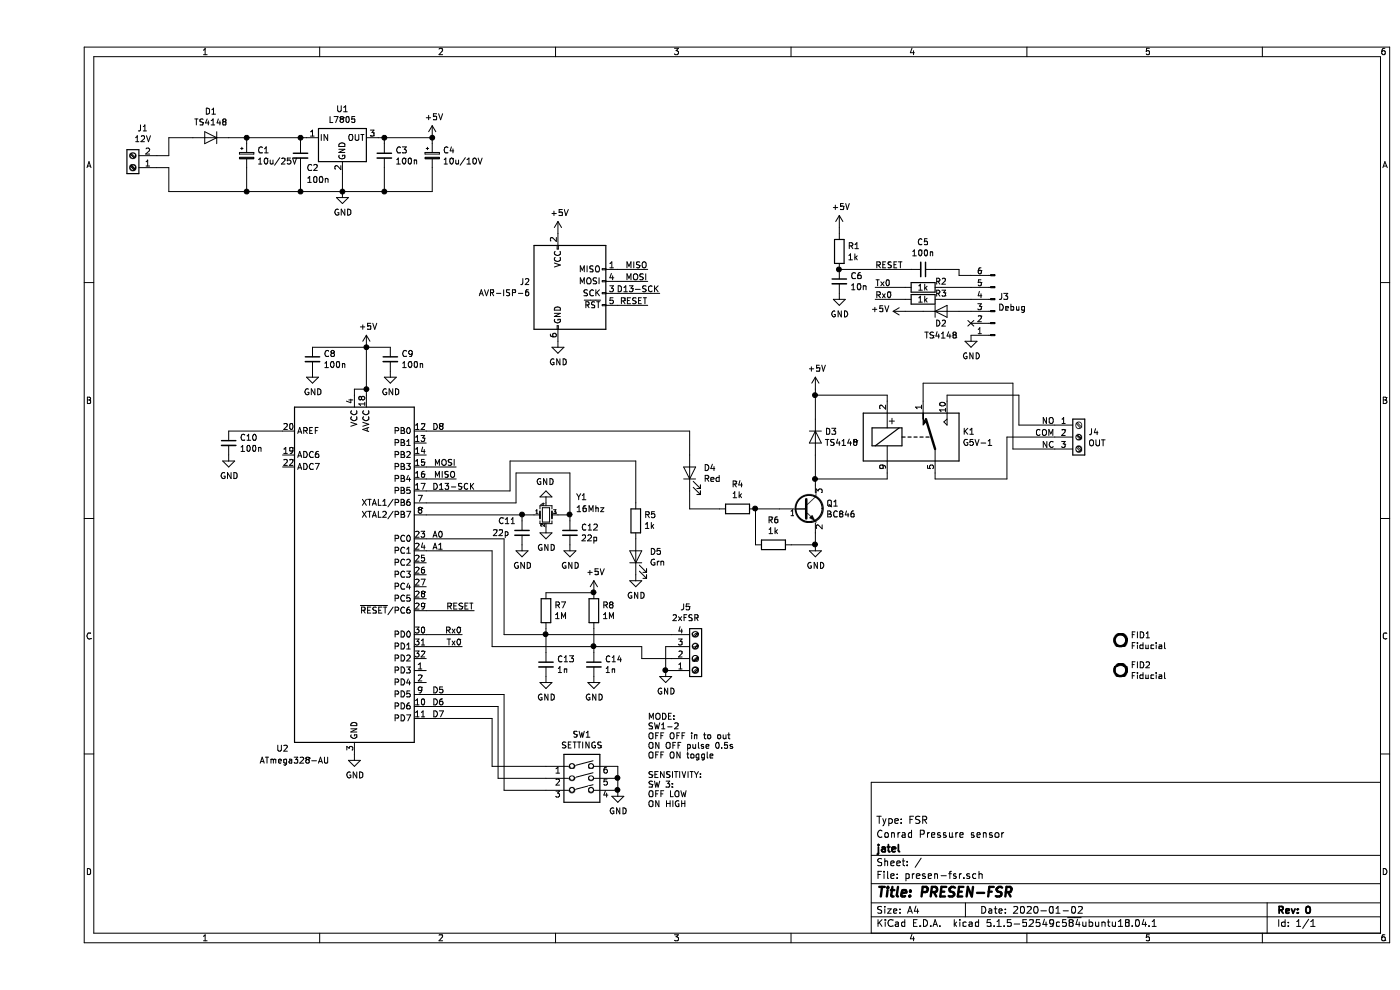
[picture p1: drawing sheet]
EESchema Schematic File Version 4
EELAYER 30 0
EELAYER END
$Descr A4 11693 8268
encoding utf-8
Sheet 1 1
Title "PRESEN-FSR"
Date "2020-01-02"
Rev "0"
Comp "jatel"
Comment1 "Conrad Pressure sensor"
Comment2 "Type: FSR"
Comment3 ""
Comment4 ""
$EndDescr
$Comp
L MCU_Microchip_ATmega:ATmega328-AU U2
U 1 1
P 2650 4800
F 0 "U2" H 2050 3350 50  0000 C CNN
F 1 "ATmega328-AU" H 2150 3250 50  0000 C CNN
F 2 "Package_QFP:TQFP-32_7x7mm_P0.8mm" H 2650 4800 50  0001 C CIN
F 3 "http://ww1.microchip.com/downloads/en/DeviceDoc/ATmega328_P%20AVR%20MCU%20with%20picoPower%20Technology%20Data%20Sheet%2040001984A.pdf" H 2650 4800 50  0001 C CNN
	1    2650 4800
	1    0    0    -1  
$EndComp
$Comp
L Regulator_Linear:L7805 U1
U 1 1
P 2550 1150
F 0 "U1" H 2550 1392 50  0000 C CNN
F 1 "L7805" H 2550 1301 50  0000 C CNN
F 2 "Package_TO_SOT_SMD:TO-252-2" H 2575 1000 50  0001 L CIN
F 3 "http://www.st.com/content/ccc/resource/technical/document/datasheet/41/4f/b3/b0/12/d4/47/88/CD00000444.pdf/files/CD00000444.pdf/jcr:content/translations/en.CD00000444.pdf" H 2550 1100 50  0001 C CNN
F 4 "L78M05ACDT-TR" H 2550 1150 50  0001 C CNN "Mfr. NO"
F 5 "TME" H 2550 1150 50  0001 C CNN "Supplier"
F 6 "https://www.tme.eu/sk/details/l78m05acdt/stabilizatory-napatia-neregulovane/stmicroelectronics/l78m05acdt-tr/" H 2550 1150 50  0001 C CNN "Link"
	1    2550 1150
	1    0    0    -1  
$EndComp
$Comp
L Device:CP_Small C1
U 1 1
P 1750 1300
F 0 "C1" H 1838 1346 50  0000 L CNN
F 1 "10u/25V" H 1838 1255 50  0000 L CNN
F 2 "Capacitor_Tantalum_SMD:CP_EIA-6032-20_AVX-F_Pad2.25x2.35mm_HandSolder" H 1750 1300 50  0001 C CNN
F 3 "https://www.tme.eu/Document/a5d90d85079967994fb49c0e8f8ad6e9/293d.pdf" H 1750 1300 50  0001 C CNN
F 4 "293D106X9025C2TE3" H 1750 1300 50  0001 C CNN "Mfr. NO"
F 5 "TME" H 1750 1300 50  0001 C CNN "Supplier"
F 6 "https://www.tme.eu/sk/details/293d106x9025c2te3/tantalove-kondenzatory-smd/vishay/" H 1750 1300 50  0001 C CNN "Link"
	1    1750 1300
	1    0    0    -1  
$EndComp
$Comp
L Device:CP_Small C4
U 1 1
P 3300 1300
F 0 "C4" H 3388 1346 50  0000 L CNN
F 1 "10u/10V" H 3388 1255 50  0000 L CNN
F 2 "Capacitor_Tantalum_SMD:CP_EIA-3216-12_Kemet-S_Pad1.58x1.35mm_HandSolder" H 3300 1300 50  0001 C CNN
F 3 "~" H 3300 1300 50  0001 C CNN
F 4 "T491A106M010AT" H 3300 1300 50  0001 C CNN "Mfr. NO"
F 5 "TME" H 3300 1300 50  0001 C CNN "Supplier"
F 6 "https://www.tme.eu/sk/details/t491a106m010at/tantalove-kondenzatory-smd/kemet/" H 3300 1300 50  0001 C CNN "Link"
	1    3300 1300
	1    0    0    -1  
$EndComp
$Comp
L Device:C_Small C3
U 1 1
P 2900 1300
F 0 "C3" H 2992 1346 50  0000 L CNN
F 1 "100n" H 2992 1255 50  0000 L CNN
F 2 "Capacitor_SMD:C_0805_2012Metric_Pad1.15x1.40mm_HandSolder" H 2900 1300 50  0001 C CNN
F 3 "~" H 2900 1300 50  0001 C CNN
	1    2900 1300
	1    0    0    -1  
$EndComp
$Comp
L Device:C_Small C2
U 1 1
P 2200 1300
F 0 "C2" H 2250 1200 50  0000 L CNN
F 1 "100n" H 2250 1100 50  0000 L CNN
F 2 "Capacitor_SMD:C_0805_2012Metric_Pad1.15x1.40mm_HandSolder" H 2200 1300 50  0001 C CNN
F 3 "~" H 2200 1300 50  0001 C CNN
	1    2200 1300
	1    0    0    -1  
$EndComp
$Comp
L Device:C_Small C10
U 1 1
P 1600 3700
F 0 "C10" H 1692 3746 50  0000 L CNN
F 1 "100n" H 1692 3655 50  0000 L CNN
F 2 "Capacitor_SMD:C_0805_2012Metric_Pad1.15x1.40mm_HandSolder" H 1600 3700 50  0001 C CNN
F 3 "~" H 1600 3700 50  0001 C CNN
	1    1600 3700
	1    0    0    -1  
$EndComp
$Comp
L Device:C_Small C9
U 1 1
P 2950 3000
F 0 "C9" H 3042 3046 50  0000 L CNN
F 1 "100n" H 3042 2955 50  0000 L CNN
F 2 "Capacitor_SMD:C_0805_2012Metric_Pad1.15x1.40mm_HandSolder" H 2950 3000 50  0001 C CNN
F 3 "~" H 2950 3000 50  0001 C CNN
	1    2950 3000
	1    0    0    -1  
$EndComp
$Comp
L Device:C_Small C8
U 1 1
P 2300 3000
F 0 "C8" H 2392 3046 50  0000 L CNN
F 1 "100n" H 2392 2955 50  0000 L CNN
F 2 "Capacitor_SMD:C_0805_2012Metric_Pad1.15x1.40mm_HandSolder" H 2300 3000 50  0001 C CNN
F 3 "~" H 2300 3000 50  0001 C CNN
	1    2300 3000
	1    0    0    -1  
$EndComp
$Comp
L Device:R R7
U 1 1
P 4250 5100
F 0 "R7" H 4320 5146 50  0000 L CNN
F 1 "1M" H 4320 5055 50  0000 L CNN
F 2 "Resistor_SMD:R_0805_2012Metric_Pad1.15x1.40mm_HandSolder" V 4180 5100 50  0001 C CNN
F 3 "~" H 4250 5100 50  0001 C CNN
	1    4250 5100
	1    0    0    -1  
$EndComp
$Comp
L Device:R R8
U 1 1
P 4650 5100
F 0 "R8" H 4720 5146 50  0000 L CNN
F 1 "1M" H 4720 5055 50  0000 L CNN
F 2 "Resistor_SMD:R_0805_2012Metric_Pad1.15x1.40mm_HandSolder" V 4580 5100 50  0001 C CNN
F 3 "~" H 4650 5100 50  0001 C CNN
	1    4650 5100
	1    0    0    -1  
$EndComp
$Comp
L Device:C_Small C13
U 1 1
P 4250 5550
F 0 "C13" H 4342 5596 50  0000 L CNN
F 1 "1n" H 4342 5505 50  0000 L CNN
F 2 "Capacitor_SMD:C_0805_2012Metric_Pad1.15x1.40mm_HandSolder" H 4250 5550 50  0001 C CNN
F 3 "~" H 4250 5550 50  0001 C CNN
	1    4250 5550
	1    0    0    -1  
$EndComp
$Comp
L Device:C_Small C14
U 1 1
P 4650 5550
F 0 "C14" H 4742 5596 50  0000 L CNN
F 1 "1n" H 4742 5505 50  0000 L CNN
F 2 "Capacitor_SMD:C_0805_2012Metric_Pad1.15x1.40mm_HandSolder" H 4650 5550 50  0001 C CNN
F 3 "~" H 4650 5550 50  0001 C CNN
	1    4650 5550
	1    0    0    -1  
$EndComp
$Comp
L Relay:G5V-1 K1
U 1 1
P 7300 3650
F 0 "K1" H 7730 3696 50  0000 L CNN
F 1 "G5V-1" H 7730 3605 50  0000 L CNN
F 2 "Relay_THT:Relay_SPDT_Omron_G5V-1" H 8430 3620 50  0001 C CNN
F 3 "http://omronfs.omron.com/en_US/ecb/products/pdf/en-g5v_1.pdf" H 7300 3650 50  0001 C CNN
	1    7300 3650
	1    0    0    -1  
$EndComp
$Comp
L Transistor_BJT:BC846 Q1
U 1 1
P 6400 4250
F 0 "Q1" H 6591 4296 50  0000 L CNN
F 1 "BC846" H 6591 4205 50  0000 L CNN
F 2 "Package_TO_SOT_SMD:SOT-23" H 6600 4175 50  0001 L CIN
F 3 "https://assets.nexperia.com/documents/data-sheet/BC846_SER.pdf" H 6400 4250 50  0001 L CNN
	1    6400 4250
	1    0    0    -1  
$EndComp
$Comp
L Device:R R4
U 1 1
P 5850 4250
F 0 "R4" V 5643 4250 50  0000 C CNN
F 1 "1k" V 5734 4250 50  0000 C CNN
F 2 "Resistor_SMD:R_0805_2012Metric_Pad1.15x1.40mm_HandSolder" V 5780 4250 50  0001 C CNN
F 3 "~" H 5850 4250 50  0001 C CNN
	1    5850 4250
	0    1    1    0   
$EndComp
$Comp
L Device:R R6
U 1 1
P 6150 4550
F 0 "R6" V 5943 4550 50  0000 C CNN
F 1 "1k" V 6034 4550 50  0000 C CNN
F 2 "Resistor_SMD:R_0805_2012Metric_Pad1.15x1.40mm_HandSolder" V 6080 4550 50  0001 C CNN
F 3 "~" H 6150 4550 50  0001 C CNN
	1    6150 4550
	0    1    1    0   
$EndComp
$Comp
L jt_semi:TS4148 D3
U 1 1
P 6500 3650
F 0 "D3" V 6454 3729 50  0000 L CNN
F 1 "TS4148" V 6545 3729 50  0000 L CNN
F 2 "Diode_SMD:D_0805_2012Metric" H 6500 3500 50  0001 C CNN
F 3 "" H 6500 3500 50  0001 C CNN
	1    6500 3650
	0    1    1    0   
$EndComp
$Comp
L Connector:Screw_Terminal_01x02 J1
U 1 1
P 800 1400
F 0 "J1" H 718 1075 50  0000 C CNN
F 1 "12V" H 718 1166 50  0000 C CNN
F 2 "TerminalBlock_Phoenix:TerminalBlock_Phoenix_MKDS-1,5-2-5.08_1x02_P5.08mm_Horizontal" H 800 1400 50  0001 C CNN
F 3 "~" H 800 1400 50  0001 C CNN
	1    800  1400
	-1   0    0    1   
$EndComp
$Comp
L Connector:Screw_Terminal_01x04 J5
U 1 1
P 5500 5500
F 0 "J5" H 5418 5075 50  0000 C CNN
F 1 "2xFSR" H 5418 5166 50  0000 C CNN
F 2 "TerminalBlock_Phoenix:TerminalBlock_Phoenix_MKDS-1,5-4-5.08_1x04_P5.08mm_Horizontal" H 5500 5500 50  0001 C CNN
F 3 "~" H 5500 5500 50  0001 C CNN
	1    5500 5500
	1    0    0    1   
$EndComp
$Comp
L Device:R R1
U 1 1
P 6700 2100
F 0 "R1" H 6770 2146 50  0000 L CNN
F 1 "1k" H 6770 2055 50  0000 L CNN
F 2 "Resistor_SMD:R_0805_2012Metric_Pad1.15x1.40mm_HandSolder" V 6630 2100 50  0001 C CNN
F 3 "~" H 6700 2100 50  0001 C CNN
	1    6700 2100
	1    0    0    -1  
$EndComp
$Comp
L Device:C_Small C11
U 1 1
P 4050 4450
F 0 "C11" H 3850 4550 50  0000 L CNN
F 1 "22p" H 3800 4450 50  0000 L CNN
F 2 "Capacitor_SMD:C_0805_2012Metric_Pad1.15x1.40mm_HandSolder" H 4050 4450 50  0001 C CNN
F 3 "~" H 4050 4450 50  0001 C CNN
	1    4050 4450
	1    0    0    -1  
$EndComp
$Comp
L Device:C_Small C12
U 1 1
P 4450 4450
F 0 "C12" H 4542 4496 50  0000 L CNN
F 1 "22p" H 4542 4405 50  0000 L CNN
F 2 "Capacitor_SMD:C_0805_2012Metric_Pad1.15x1.40mm_HandSolder" H 4450 4450 50  0001 C CNN
F 3 "~" H 4450 4450 50  0001 C CNN
	1    4450 4450
	1    0    0    -1  
$EndComp
$Comp
L Connector:Conn_01x06_Male J3
U 1 1
P 8000 2600
F 0 "J3" H 7972 2482 50  0000 R CNN
F 1 "Debug" H 7972 2573 50  0000 R CNN
F 2 "Connector_PinHeader_2.54mm:PinHeader_1x06_P2.54mm_Vertical" H 8000 2600 50  0001 C CNN
F 3 "~" H 8000 2600 50  0001 C CNN
	1    8000 2600
	-1   0    0    1   
$EndComp
$Comp
L Device:R R2
U 1 1
P 7400 2400
F 0 "R2" V 7350 2550 50  0000 C CNN
F 1 "1k" V 7400 2400 50  0000 C CNN
F 2 "Resistor_SMD:R_0805_2012Metric_Pad1.15x1.40mm_HandSolder" V 7330 2400 50  0001 C CNN
F 3 "~" H 7400 2400 50  0001 C CNN
	1    7400 2400
	0    1    1    0   
$EndComp
$Comp
L Device:R R3
U 1 1
P 7400 2500
F 0 "R3" V 7350 2650 50  0000 C CNN
F 1 "1k" V 7400 2500 50  0000 C CNN
F 2 "Resistor_SMD:R_0805_2012Metric_Pad1.15x1.40mm_HandSolder" V 7330 2500 50  0001 C CNN
F 3 "~" H 7400 2500 50  0001 C CNN
	1    7400 2500
	0    1    1    0   
$EndComp
Wire Wire Line
	3250 5300 3550 5300
Text Label 3550 5300 2    50   ~ 0
Rx0
Wire Wire Line
	3250 5400 3550 5400
Text Label 3550 5400 2    50   ~ 0
Tx0
Wire Wire Line
	2750 3300 2750 3250
Wire Wire Line
	2750 2900 2950 2900
Wire Wire Line
	2650 3300 2650 3250
Wire Wire Line
	2650 3250 2750 3250
Connection ~ 2750 3250
Wire Wire Line
	2750 3250 2750 2900
Wire Wire Line
	2750 2900 2300 2900
Connection ~ 2750 2900
Wire Wire Line
	2050 3600 1600 3600
$Comp
L power:GND #PWR010
U 1 1
P 2300 3100
F 0 "#PWR010" H 2300 2850 50  0001 C CNN
F 1 "GND" H 2305 2927 50  0000 C CNN
F 2 "" H 2300 3100 50  0001 C CNN
F 3 "" H 2300 3100 50  0001 C CNN
	1    2300 3100
	1    0    0    -1  
$EndComp
$Comp
L power:GND #PWR011
U 1 1
P 2950 3100
F 0 "#PWR011" H 2950 2850 50  0001 C CNN
F 1 "GND" H 2955 2927 50  0000 C CNN
F 2 "" H 2950 3100 50  0001 C CNN
F 3 "" H 2950 3100 50  0001 C CNN
	1    2950 3100
	1    0    0    -1  
$EndComp
$Comp
L power:GND #PWR013
U 1 1
P 1600 3800
F 0 "#PWR013" H 1600 3550 50  0001 C CNN
F 1 "GND" H 1605 3627 50  0000 C CNN
F 2 "" H 1600 3800 50  0001 C CNN
F 3 "" H 1600 3800 50  0001 C CNN
	1    1600 3800
	1    0    0    -1  
$EndComp
$Comp
L power:GND #PWR022
U 1 1
P 2650 6300
F 0 "#PWR022" H 2650 6050 50  0001 C CNN
F 1 "GND" H 2655 6127 50  0000 C CNN
F 2 "" H 2650 6300 50  0001 C CNN
F 3 "" H 2650 6300 50  0001 C CNN
	1    2650 6300
	1    0    0    -1  
$EndComp
Connection ~ 6700 2250
$Comp
L power:GND #PWR020
U 1 1
P 4250 5650
F 0 "#PWR020" H 4250 5400 50  0001 C CNN
F 1 "GND" H 4255 5477 50  0000 C CNN
F 2 "" H 4250 5650 50  0001 C CNN
F 3 "" H 4250 5650 50  0001 C CNN
	1    4250 5650
	1    0    0    -1  
$EndComp
$Comp
L power:GND #PWR021
U 1 1
P 4650 5650
F 0 "#PWR021" H 4650 5400 50  0001 C CNN
F 1 "GND" H 4655 5477 50  0000 C CNN
F 2 "" H 4650 5650 50  0001 C CNN
F 3 "" H 4650 5650 50  0001 C CNN
	1    4650 5650
	1    0    0    -1  
$EndComp
$Comp
L power:GND #PWR014
U 1 1
P 4050 4550
F 0 "#PWR014" H 4050 4300 50  0001 C CNN
F 1 "GND" H 4055 4377 50  0000 C CNN
F 2 "" H 4050 4550 50  0001 C CNN
F 3 "" H 4050 4550 50  0001 C CNN
	1    4050 4550
	1    0    0    -1  
$EndComp
$Comp
L power:GND #PWR015
U 1 1
P 4450 4550
F 0 "#PWR015" H 4450 4300 50  0001 C CNN
F 1 "GND" H 4455 4377 50  0000 C CNN
F 2 "" H 4450 4550 50  0001 C CNN
F 3 "" H 4450 4550 50  0001 C CNN
	1    4450 4550
	1    0    0    -1  
$EndComp
$Comp
L power:+5V #PWR09
U 1 1
P 2750 2900
F 0 "#PWR09" H 2750 2750 50  0001 C CNN
F 1 "+5V" H 2765 3073 50  0000 C CNN
F 2 "" H 2750 2900 50  0001 C CNN
F 3 "" H 2750 2900 50  0001 C CNN
	1    2750 2900
	1    0    0    -1  
$EndComp
$Comp
L power:+5V #PWR012
U 1 1
P 6500 3250
F 0 "#PWR012" H 6500 3100 50  0001 C CNN
F 1 "+5V" H 6515 3423 50  0000 C CNN
F 2 "" H 6500 3250 50  0001 C CNN
F 3 "" H 6500 3250 50  0001 C CNN
	1    6500 3250
	1    0    0    -1  
$EndComp
$Comp
L power:+5V #PWR018
U 1 1
P 4650 4950
F 0 "#PWR018" H 4650 4800 50  0001 C CNN
F 1 "+5V" H 4665 5123 50  0000 C CNN
F 2 "" H 4650 4950 50  0001 C CNN
F 3 "" H 4650 4950 50  0001 C CNN
	1    4650 4950
	1    0    0    -1  
$EndComp
$Comp
L power:+5V #PWR03
U 1 1
P 6700 1900
F 0 "#PWR03" H 6700 1750 50  0001 C CNN
F 1 "+5V" H 6715 2073 50  0000 C CNN
F 2 "" H 6700 1900 50  0001 C CNN
F 3 "" H 6700 1900 50  0001 C CNN
	1    6700 1900
	1    0    0    -1  
$EndComp
Wire Wire Line
	6700 1950 6700 1900
Wire Wire Line
	4250 4950 4650 4950
Connection ~ 4650 4950
Wire Wire Line
	4250 5250 4250 5300
Wire Wire Line
	4650 5250 4650 5400
Wire Wire Line
	2250 1150 2200 1150
Wire Wire Line
	3300 1400 3300 1600
Wire Wire Line
	3300 1600 2900 1600
Wire Wire Line
	1750 1400 1750 1600
Wire Wire Line
	1750 1200 1750 1150
Connection ~ 1750 1150
Wire Wire Line
	2200 1200 2200 1150
Connection ~ 2200 1150
Wire Wire Line
	2200 1150 1750 1150
Wire Wire Line
	2200 1400 2200 1600
Connection ~ 2200 1600
Wire Wire Line
	2200 1600 1750 1600
Wire Wire Line
	2550 1450 2550 1600
Connection ~ 2550 1600
Wire Wire Line
	2550 1600 2200 1600
Wire Wire Line
	2900 1400 2900 1600
Connection ~ 2900 1600
Wire Wire Line
	2900 1600 2550 1600
Wire Wire Line
	2850 1150 2900 1150
Wire Wire Line
	3300 1150 3300 1200
Wire Wire Line
	2900 1200 2900 1150
Connection ~ 2900 1150
Wire Wire Line
	2900 1150 3300 1150
$Comp
L power:GND #PWR02
U 1 1
P 2550 1600
F 0 "#PWR02" H 2550 1350 50  0001 C CNN
F 1 "GND" H 2555 1427 50  0000 C CNN
F 2 "" H 2550 1600 50  0001 C CNN
F 3 "" H 2550 1600 50  0001 C CNN
	1    2550 1600
	1    0    0    -1  
$EndComp
$Comp
L power:+5V #PWR01
U 1 1
P 3300 1150
F 0 "#PWR01" H 3300 1000 50  0001 C CNN
F 1 "+5V" H 3315 1323 50  0000 C CNN
F 2 "" H 3300 1150 50  0001 C CNN
F 3 "" H 3300 1150 50  0001 C CNN
	1    3300 1150
	1    0    0    -1  
$EndComp
Connection ~ 3300 1150
Wire Wire Line
	4050 4350 4050 4300
Wire Wire Line
	4450 4300 4450 4350
Wire Wire Line
	4000 3950 4450 3950
Wire Wire Line
	4450 3950 4450 4300
Connection ~ 4450 4300
Wire Wire Line
	3250 4500 3900 4500
Wire Wire Line
	3900 4500 3900 5300
Wire Wire Line
	3900 5300 4250 5300
Connection ~ 4250 5300
Wire Wire Line
	4250 5300 4250 5450
Wire Wire Line
	3250 4600 3800 4600
Wire Wire Line
	3800 4600 3800 5400
Wire Wire Line
	3800 5400 4650 5400
Connection ~ 4650 5400
Wire Wire Line
	4650 5400 4650 5450
Wire Wire Line
	4250 5300 5300 5300
Wire Wire Line
	5300 5400 5250 5400
Wire Wire Line
	5250 5400 5250 5600
Wire Wire Line
	5250 5600 5300 5600
$Comp
L power:GND #PWR019
U 1 1
P 5250 5600
F 0 "#PWR019" H 5250 5350 50  0001 C CNN
F 1 "GND" H 5255 5427 50  0000 C CNN
F 2 "" H 5250 5600 50  0001 C CNN
F 3 "" H 5250 5600 50  0001 C CNN
	1    5250 5600
	1    0    0    -1  
$EndComp
Connection ~ 5250 5600
Wire Wire Line
	6300 4550 6500 4550
Wire Wire Line
	6500 4550 6500 4450
Wire Wire Line
	6000 4550 6000 4250
Wire Wire Line
	6000 4250 6200 4250
Connection ~ 6000 4250
$Comp
L power:GND #PWR016
U 1 1
P 6500 4550
F 0 "#PWR016" H 6500 4300 50  0001 C CNN
F 1 "GND" H 6505 4377 50  0000 C CNN
F 2 "" H 6500 4550 50  0001 C CNN
F 3 "" H 6500 4550 50  0001 C CNN
	1    6500 4550
	1    0    0    -1  
$EndComp
Connection ~ 6500 4550
Wire Wire Line
	6500 4050 6500 4000
Wire Wire Line
	6500 3250 6500 3300
Wire Wire Line
	7100 3350 7100 3300
Wire Wire Line
	7100 3300 6500 3300
Connection ~ 6500 3300
Wire Wire Line
	6500 3300 6500 3500
Wire Wire Line
	7100 3950 7100 4000
Wire Wire Line
	7100 4000 6500 4000
Connection ~ 6500 4000
Wire Wire Line
	6500 4000 6500 3800
Wire Wire Line
	5700 4250 5450 4250
Wire Wire Line
	5450 4250 5450 4100
Wire Wire Line
	5450 3600 3250 3600
Text Label 3300 4500 0    50   ~ 0
A0
Text Label 3300 4600 0    50   ~ 0
A1
Text Label 3300 3600 0    50   ~ 0
D8
$Comp
L Device:C_Small C6
U 1 1
P 6700 2350
F 0 "C6" H 6792 2396 50  0000 L CNN
F 1 "10n" H 6792 2305 50  0000 L CNN
F 2 "Capacitor_SMD:C_0805_2012Metric_Pad1.15x1.40mm_HandSolder" H 6700 2350 50  0001 C CNN
F 3 "~" H 6700 2350 50  0001 C CNN
	1    6700 2350
	1    0    0    -1  
$EndComp
$Comp
L power:GND #PWR05
U 1 1
P 6700 2450
F 0 "#PWR05" H 6700 2200 50  0001 C CNN
F 1 "GND" H 6705 2277 50  0000 C CNN
F 2 "" H 6700 2450 50  0001 C CNN
F 3 "" H 6700 2450 50  0001 C CNN
	1    6700 2450
	1    0    0    -1  
$EndComp
$Comp
L Connector:Screw_Terminal_01x03 J4
U 1 1
P 8700 3650
F 0 "J4" H 8780 3692 50  0000 L CNN
F 1 "OUT" H 8780 3601 50  0000 L CNN
F 2 "TerminalBlock_Phoenix:TerminalBlock_Phoenix_MKDS-1,5-3-5.08_1x03_P5.08mm_Horizontal" H 8700 3650 50  0001 C CNN
F 3 "~" H 8700 3650 50  0001 C CNN
	1    8700 3650
	1    0    0    -1  
$EndComp
Wire Wire Line
	8200 3300 7600 3300
Wire Wire Line
	7600 3300 7600 3350
Wire Wire Line
	8500 3650 8100 3650
Wire Wire Line
	8100 3650 8100 4000
Wire Wire Line
	8100 4000 7500 4000
Wire Wire Line
	7500 4000 7500 3950
Wire Wire Line
	7400 3350 7400 3200
Wire Wire Line
	7400 3200 8150 3200
Wire Wire Line
	8150 3200 8150 3750
Wire Wire Line
	8150 3750 8500 3750
Wire Wire Line
	8200 3300 8200 3550
Wire Wire Line
	8200 3550 8500 3550
Text Label 8500 3550 2    50   ~ 0
NO
Text Label 8500 3650 2    50   ~ 0
COM
Text Label 8500 3750 2    50   ~ 0
NC
$Comp
L Device:R R5
U 1 1
P 5000 4350
F 0 "R5" H 4930 4304 50  0000 R CNN
F 1 "1k" H 4930 4395 50  0000 R CNN
F 2 "Resistor_SMD:R_0805_2012Metric_Pad1.15x1.40mm_HandSolder" V 4930 4350 50  0001 C CNN
F 3 "~" H 5000 4350 50  0001 C CNN
	1    5000 4350
	-1   0    0    1   
$EndComp
$Comp
L Device:LED D5
U 1 1
P 5000 4650
F 0 "D5" V 5039 4533 50  0000 R CNN
F 1 "Grn" V 4948 4533 50  0000 R CNN
F 2 "LED_SMD:LED_0805_2012Metric_Pad1.15x1.40mm_HandSolder" H 5000 4650 50  0001 C CNN
F 3 "~" H 5000 4650 50  0001 C CNN
	1    5000 4650
	0    -1   -1   0   
$EndComp
Text Label 3300 4100 0    50   ~ 0
D13-SCK
$Comp
L Device:LED D4
U 1 1
P 5450 3950
F 0 "D4" V 5489 3833 50  0000 R CNN
F 1 "Red" V 5398 3833 50  0000 R CNN
F 2 "LED_SMD:LED_0805_2012Metric_Pad1.15x1.40mm_HandSolder" H 5450 3950 50  0001 C CNN
F 3 "~" H 5450 3950 50  0001 C CNN
	1    5450 3950
	0    -1   -1   0   
$EndComp
Wire Wire Line
	5450 3800 5450 3600
$Comp
L Connector:AVR-ISP-6 J2
U 1 1
P 4450 2450
F 0 "J2" H 4121 2546 50  0000 R CNN
F 1 "AVR-ISP-6" H 4121 2455 50  0000 R CNN
F 2 "Connector_PinHeader_2.54mm:PinHeader_2x03_P2.54mm_Vertical" V 4200 2500 50  0001 C CNN
F 3 " ~" H 3175 1900 50  0001 C CNN
	1    4450 2450
	1    0    0    -1  
$EndComp
Wire Wire Line
	4250 6500 3850 6500
Wire Wire Line
	3850 6500 3850 5900
Wire Wire Line
	3850 5900 3250 5900
Wire Wire Line
	3250 5800 3900 5800
Wire Wire Line
	3900 5800 3900 6600
$Comp
L power:GND #PWR023
U 1 1
P 4850 6600
F 0 "#PWR023" H 4850 6350 50  0001 C CNN
F 1 "GND" H 4855 6427 50  0000 C CNN
F 2 "" H 4850 6600 50  0001 C CNN
F 3 "" H 4850 6600 50  0001 C CNN
	1    4850 6600
	1    0    0    -1  
$EndComp
$Comp
L power:GND #PWR08
U 1 1
P 4350 2850
F 0 "#PWR08" H 4350 2600 50  0001 C CNN
F 1 "GND" H 4355 2677 50  0000 C CNN
F 2 "" H 4350 2850 50  0001 C CNN
F 3 "" H 4350 2850 50  0001 C CNN
	1    4350 2850
	1    0    0    -1  
$EndComp
$Comp
L power:+5V #PWR04
U 1 1
P 4350 1950
F 0 "#PWR04" H 4350 1800 50  0001 C CNN
F 1 "+5V" H 4365 2123 50  0000 C CNN
F 2 "" H 4350 1950 50  0001 C CNN
F 3 "" H 4350 1950 50  0001 C CNN
	1    4350 1950
	1    0    0    -1  
$EndComp
Wire Wire Line
	4850 2550 5100 2550
Text Label 5100 2550 2    50   ~ 0
RESET
Wire Wire Line
	3250 4000 3500 4000
Wire Wire Line
	3250 3900 3500 3900
Wire Wire Line
	4050 4300 3250 4300
Connection ~ 4050 4300
Wire Wire Line
	3250 4200 4000 4200
Wire Wire Line
	4000 4200 4000 3950
$Comp
L power:GND #PWR017
U 1 1
P 5000 4800
F 0 "#PWR017" H 5000 4550 50  0001 C CNN
F 1 "GND" H 5005 4627 50  0000 C CNN
F 2 "" H 5000 4800 50  0001 C CNN
F 3 "" H 5000 4800 50  0001 C CNN
	1    5000 4800
	1    0    0    -1  
$EndComp
Wire Wire Line
	3950 4100 3950 3850
Wire Wire Line
	3950 3850 5000 3850
Wire Wire Line
	5000 3850 5000 4200
Wire Wire Line
	3250 4100 3950 4100
Text Label 3500 4000 2    50   ~ 0
MISO
Text Label 3500 3900 2    50   ~ 0
MOSI
Wire Wire Line
	4850 2450 5200 2450
Text Label 5200 2450 2    50   ~ 0
D13-SCK
Wire Wire Line
	4850 2350 5100 2350
Text Label 5100 2350 2    50   ~ 0
MOSI
Wire Wire Line
	4850 2250 5100 2250
Text Label 5100 2250 2    50   ~ 0
MISO
$Comp
L power:GND #PWR07
U 1 1
P 7800 2800
F 0 "#PWR07" H 7800 2550 50  0001 C CNN
F 1 "GND" H 7805 2627 50  0000 C CNN
F 2 "" H 7800 2800 50  0001 C CNN
F 3 "" H 7800 2800 50  0001 C CNN
	1    7800 2800
	1    0    0    -1  
$EndComp
$Comp
L power:+5V #PWR06
U 1 1
P 7250 2600
F 0 "#PWR06" H 7250 2450 50  0001 C CNN
F 1 "+5V" V 7265 2728 50  0000 L CNN
F 2 "" H 7250 2600 50  0001 C CNN
F 3 "" H 7250 2600 50  0001 C CNN
	1    7250 2600
	0    -1   -1   0   
$EndComp
NoConn ~ 7800 2700
Wire Wire Line
	7800 2500 7550 2500
Wire Wire Line
	7800 2400 7550 2400
Wire Wire Line
	7250 2400 7000 2400
Wire Wire Line
	7250 2500 7000 2500
Text Label 7000 2500 0    50   ~ 0
Rx0
Text Label 7000 2400 0    50   ~ 0
Tx0
$Comp
L Device:C_Small C5
U 1 1
P 7400 2250
F 0 "C5" V 7171 2250 50  0000 C CNN
F 1 "100n" V 7262 2250 50  0000 C CNN
F 2 "Capacitor_SMD:C_0805_2012Metric_Pad1.15x1.40mm_HandSolder" H 7400 2250 50  0001 C CNN
F 3 "~" H 7400 2250 50  0001 C CNN
	1    7400 2250
	0    1    1    0   
$EndComp
Wire Wire Line
	7800 2300 7700 2300
Wire Wire Line
	7700 2300 7700 2250
Wire Wire Line
	7700 2250 7500 2250
Text Label 7000 2250 0    50   ~ 0
RESET
Wire Wire Line
	6700 2250 7300 2250
Wire Wire Line
	3250 5100 3650 5100
Text Label 3650 5100 2    50   ~ 0
RESET
Wire Wire Line
	3800 6000 3250 6000
Text Label 3300 5800 0    50   ~ 0
D5
Text Label 3300 5900 0    50   ~ 0
D6
Text Label 3300 6000 0    50   ~ 0
D7
Text Notes 5100 6750 0    50   ~ 0
MODE:\nSW1-2\nOFF OFF in to out\nON OFF pulse 0.5s\nOFF ON toggle\n\nSENSITIVITY:\nSW 3:\nOFF LOW\nON HIGH
$Comp
L Switch:SW_DIP_x03 SW1
U 1 1
P 4550 6600
F 0 "SW1" H 4550 7067 50  0000 C CNN
F 1 "SETTINGS" H 4550 6976 50  0000 C CNN
F 2 "Button_Switch_SMD:SW_DIP_SPSTx03_Slide_6.7x9.18mm_W8.61mm_P2.54mm_LowProfile" H 4550 6600 50  0001 C CNN
F 3 "~" H 4550 6600 50  0001 C CNN
	1    4550 6600
	1    0    0    -1  
$EndComp
Wire Wire Line
	4850 6600 4850 6500
Connection ~ 4850 6600
Connection ~ 4850 6500
Wire Wire Line
	4850 6500 4850 6400
$Comp
L jt_semi:TS4148 D2
U 1 1
P 7550 2600
F 0 "D2" H 7550 2500 50  0000 C CNN
F 1 "TS4148" H 7550 2400 50  0000 C CNN
F 2 "Diode_SMD:D_0805_2012Metric" H 7550 2450 50  0001 C CNN
F 3 "" H 7550 2450 50  0001 C CNN
	1    7550 2600
	1    0    0    -1  
$EndComp
Wire Wire Line
	7250 2600 7400 2600
Wire Wire Line
	7700 2600 7800 2600
$Comp
L jt_semi:TS4148 D1
U 1 1
P 1450 1150
F 0 "D1" H 1450 934 50  0000 C CNN
F 1 "TS4148" H 1450 1025 50  0000 C CNN
F 2 "Diode_SMD:D_0805_2012Metric" H 1450 1000 50  0001 C CNN
F 3 "" H 1450 1000 50  0001 C CNN
	1    1450 1150
	-1   0    0    1   
$EndComp
Wire Wire Line
	1600 1150 1750 1150
Wire Wire Line
	1750 1600 1100 1600
Wire Wire Line
	1100 1600 1100 1400
Wire Wire Line
	1100 1400 1000 1400
Connection ~ 1750 1600
Wire Wire Line
	1000 1300 1100 1300
Wire Wire Line
	1100 1300 1100 1150
Wire Wire Line
	1100 1150 1300 1150
$Comp
L Device:Crystal_GND24_Small Y1
U 1 1
P 4250 4300
F 0 "Y1" H 4500 4450 50  0000 L CNN
F 1 "16Mhz" H 4500 4350 50  0000 L CNN
F 2 "Crystal:Crystal_SMD_3225-4Pin_3.2x2.5mm" H 4250 4300 50  0001 C CNN
F 3 "https://www.tme.eu/Document/3a91ec8d73b60f9ff7f12b18599fa28b/LFXTAL053426CUTT.pdf" H 4250 4300 50  0001 C CNN
F 4 "LFXTAL053426CUTT" H 4250 4300 50  0001 C CNN "Mfr. NO"
F 5 "TME" H 4250 4300 50  0001 C CNN "Supplier"
F 6 "https://www.tme.eu/sk/details/16.00m-iqxc-180a/krystalove-rezonatory-smd/iqd-frequency-products/lfxtal053426cutt/" H 4250 4300 50  0001 C CNN "Link"
	1    4250 4300
	1    0    0    -1  
$EndComp
Wire Wire Line
	4050 4300 4150 4300
Wire Wire Line
	4350 4300 4450 4300
$Comp
L power:GND #PWR0101
U 1 1
P 4250 4400
F 0 "#PWR0101" H 4250 4150 50  0001 C CNN
F 1 "GND" H 4255 4227 50  0000 C CNN
F 2 "" H 4250 4400 50  0001 C CNN
F 3 "" H 4250 4400 50  0001 C CNN
	1    4250 4400
	1    0    0    -1  
$EndComp
$Comp
L power:GND #PWR0102
U 1 1
P 4250 4200
F 0 "#PWR0102" H 4250 3950 50  0001 C CNN
F 1 "GND" H 4255 4027 50  0000 C CNN
F 2 "" H 4250 4200 50  0001 C CNN
F 3 "" H 4250 4200 50  0001 C CNN
	1    4250 4200
	-1   0    0    1   
$EndComp
Wire Wire Line
	5300 5500 5050 5500
Wire Wire Line
	5050 5500 5050 5400
Wire Wire Line
	5050 5400 4650 5400
Wire Wire Line
	3900 6600 4250 6600
Wire Wire Line
	4250 6400 3800 6400
Wire Wire Line
	3800 6400 3800 6000
$Comp
L Mechanical:Fiducial FID1
U 1 1
P 9050 5350
F 0 "FID1" H 9135 5396 50  0000 L CNN
F 1 "Fiducial" H 9135 5305 50  0000 L CNN
F 2 "Fiducial:Fiducial_1mm_Mask2mm" H 9050 5350 50  0001 C CNN
F 3 "~" H 9050 5350 50  0001 C CNN
	1    9050 5350
	1    0    0    -1  
$EndComp
$Comp
L Mechanical:Fiducial FID2
U 1 1
P 9050 5600
F 0 "FID2" H 9135 5646 50  0000 L CNN
F 1 "Fiducial" H 9135 5555 50  0000 L CNN
F 2 "Fiducial:Fiducial_1mm_Mask2mm" H 9050 5600 50  0001 C CNN
F 3 "~" H 9050 5600 50  0001 C CNN
	1    9050 5600
	1    0    0    -1  
$EndComp
$EndSCHEMATC
